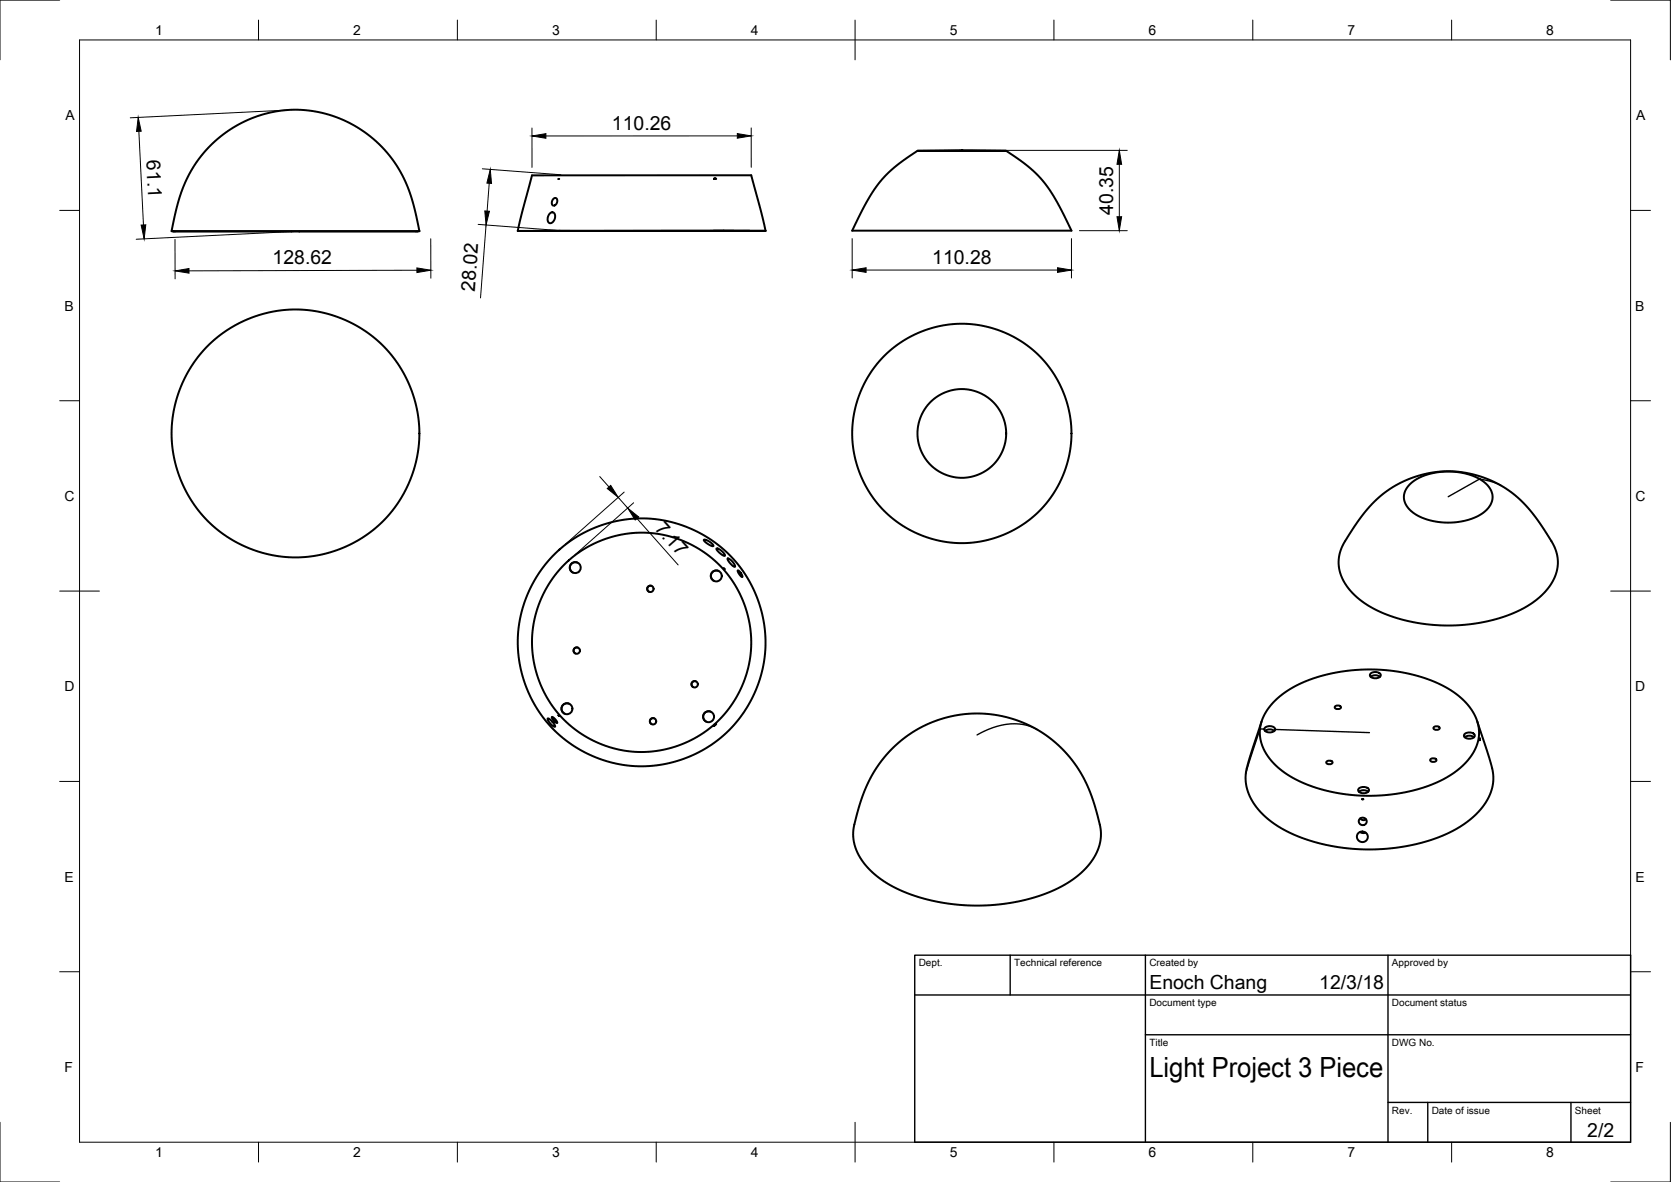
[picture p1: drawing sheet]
<svg xmlns="http://www.w3.org/2000/svg" width="420mm" height="297mm" viewBox="0 0 420 297" stroke-linecap="round" stroke-linejoin="round" font-family="sans-serif">
<g fill="none" stroke="#000" stroke-width=".5">
<path d="M230.7 37.9l-5.7 4-2 1.8-1.7 1.9-3.2 4.8-3.8 7.6h55.1l-3.8-7.6-3.2-4.8-1.8-1.9-2-1.8-5.6-4M230.7 37.9h22.3zM43.1 58.1h62.4zM43.1 58.1l1.7-7.4 2-5.3 2.7-4.8 3.5-4.2 2.3-2 2.4-1.7 2.6-1.6 2.7-1.2 2.6-1 2.8-.7 2.9-.5 3-.1 2.9 .1 2.9 .5 2.7 .7 2.8 1 2.7 1.2 2.4 1.5 2.5 1.7 2.2 2 3.6 4.2 1.5 2.4 1.3 2.5 2 5.4 1.7 7.3M130.2 58h62.3zM134.1 58h54.4zM138.2 58h2.7zM138.3 53.6l.4-.2h.4l.3 .3 .2 .6-.3 1.2-.9 .6-.5-.3-.2-.6 .1-.9zM139.2 50l.6-.2 .3 .6-.2 .8-.6 .5-.4-.2-.2-.5zM140.4 45h.2zM140.6 58h2.7zM179.3 58h2.8z"/>
<path d="M179.6 44.8l.5 .2h-.6zM181.8 58h2.7zM192.5 58l-3.6-14-25.3 .1h-29.8l-3.6 13.9M177 135.7h.5l.9 .4 .8 .7 .2 .4h-.5l-.9-.5-.8-.6zM180.2 137.9h.4l.8 .5 .7 .8 .2 .5-.5-.1-.8-.6-.7-.7zM345.4 126.3l2.9-2.6 3.4-2.1 3.6-1.6 3.9-1.1 3.8-.4h3.6l3.8 .7 3.8 1.3 3.8 1.9 3.3 2.3 3 3.1 3 3.8 3.1 4.9 1 2.4 .3 2.9-.2 1.6-.5 1.5-.9 1.8-1.4 1.8-1.8 1.8-2 1.5-2.2 1.2-2.7 1.3-3 1-3 .8-6.6 1h-6.5l-6.6-1-3.4-.9-2.8-1-4.6-2.3-1.9-1.4-1.6-1.5-1.3-1.6-1-1.7-.7-1.8-.4-1.7 .2-2.9 1.1-2.7 3.9-6.1zM354.5 121.7l2.4-1.6 3.2-1.2 3.8-.4 3.6 .3 3.4 1 2.6 1.6 .9 1.1 .6 1 .3 1-.1 1.1-.5 1.4-1.1 1.3-1.5 1.1-1.9 .9-2.3 .7-2.4 .3h-2.4l-2.4-.3-2.3-.6-2-.9-1.6-1.1-1.1-1.2-.6-1.4-.1-1.4 .5-1.4zM145.2 141.4a1.38 1.38 0 0 0-1.8 .7 1.38 1.38 0 0 0 .7 1.8M163.9 147.3a.8 .8 0 0 0-1.1 .4 .8 .8 0 0 0 .4 1M180.7 143.5a1.38 1.38 0 0 0-1.8 .7 1.38 1.38 0 0 0 .6 1.8M182 142.8l.2 .2zM182 142.8l.2 .2"/>
<path d="M183 140.4l.5 .1 .7 .6 .5 .8 .1 .5-.4-.1-.8-.7-.5-.8zM185.5 143.4l.8 .6 .3 1-.7-.7zM140.4 179.7l.2 .3zM143.1 176.9a1.38 1.38 0 0 0-1.8 .6 1.38 1.38 0 0 0 .7 1.9M145.3 162.8a.8 .8 0 0 0-1 .4 .8 .8 0 0 0 .4 1M175 171.2a.8 .8 0 0 0-1.1 .4 .8 .8 0 0 0 .4 1.1M178.7 178.9a1.38 1.38 0 0 0-1.8 .7 1.38 1.38 0 0 0 .7 1.8M320.5 176.2l2.7-2.3 3.1-1.8 3.8-1.6 4.3-1.2 4.5-.7 4.7-.4 4.7 .2 4.6 .6 4.4 1.1 3.9 1.5 3.5 1.8 2.7 2 2.2 2.4 1.5 2.6 .7 2.7-.1 2.7-.5 1.7-.8 1.7-1.1 1.6-1.5 1.6-1.7 1.4-2 1.4-4.7 2.2-5.4 1.6-6.2 .9h-6.1l-5.9-.7-5.6-1.5-4.8-2.1-2.1-1.2-1.8-1.4-1.6-1.5-1.2-1.6-1-1.7-.6-1.7-.3-1.8v-1.7l.4-1.7 .8-1.7 1-1.7zM335.6 177.6a.82 .82 0 0 1 .9-.4 .82 .82 0 0 1 .6 .7 .82 .82 0 0 1-.8 .3 .82 .82 0 0 1-.7-.6zM344.5 169.4a1.69 1.69 0 0 1 2.7 .3 1.58 1.58 0 0 1-2.8 0zM347 170.1a2 2 0 0 0-2.4 0M137.7 180.6l.4 .1 .8 .7 .5 .7 .2 .5-.5-.1-.7-.7-.6-.8z"/>
<path d="M138.8 180.2l.8 .6 .5 .9-.9-.6zM164.5 180.5a.8 .8 0 0 0-1 .4 .8 .8 0 0 0 .4 1.1M179.7 182.2l.4-.3-.6 .6zM180.1 181.9l-.6 .6M224.3 188.2l3.6-3.1 3.9-2.4 4.3-1.8 4.9-1.2 4.7-.4 4.6 .4 4.9 1.2 4.3 1.8 4 2.4 3.8 3.3 3 3.6 2.6 4.3 2.1 5.4 1.7 6.6 .1 1.5-.1 1.7-.5 1.6-.7 1.7-1.5 2.2-1.7 1.9-2.2 1.9-2.5 1.6-3 1.5-3.5 1.3-3.3 .9-3.9 .8-4.1 .5-3.7 .2-3.7-.1-3.7-.4-3.6-.6-3.8-1-3.2-1.1-3.3-1.4-4.2-2.7-1.8-1.6-1.5-1.7-1.2-1.8-.9-1.8-.5-1.8-.2-1.8 .2-2 .9-3.8 1.2-3.6 1.1-3 2.8-4.8 1.7-2.3zM318 183a1.67 1.67 0 0 1 2.6 .3 1.58 1.58 0 0 1-2.7-.1zM320.4 183.7a2 2 0 0 0-2.3 0M333.5 191.4a.82 .82 0 0 1 .9-.3 .82 .82 0 0 1 .6 .7 .82 .82 0 0 1-.8 .3 .82 .82 0 0 1-.7-.7zM341.6 198.3a1.69 1.69 0 0 1 2.6 .3 1.58 1.58 0 0 1-2.7 0zM344 199a2 2 0 0 0-2.3 0M359.7 190.8a.82 .82 0 0 1 .8-.3 .82 .82 0 0 1 .6 .7 .82 .82 0 0 1-.8 .3 .82 .82 0 0 1-.6-.7zM360.5 182.8a.82 .82 0 0 1 .8-.3 .82 .82 0 0 1 .7 .6 .82 .82 0 0 1-.9 .4 .82 .82 0 0 1-.6-.7z"/>
<path d="M368.2 184.6a1.69 1.69 0 0 1 2.6 .3 1.58 1.58 0 0 1-2.7 0zM370.6 185.3a2 2 0 0 0-2.3 0M371.4 181.3l3.3 9.9 .6 2.3 .2 1.7-.2 2.1-.5 2-1 2.1-1.4 1.9-2.3 2.2-2.7 2.1-3.2 1.8-3.3 1.3-4 1.2-4.2 .9-4.3 .5-4.1 .2-4-.2-4.4-.5-4.2-.9-3.9-1.2-3.6-1.5-3.2-1.8-2.7-2-2-2.1-1.4-1.9-1.1-2.3-.5-2.1-.1-2 .9-4 3.1-9.7M372.1 185.6v.4zM372.1 185.6l-.1 .2M342 209.1l.6 .2 .8-.1M342 205.7l.7 .4 .8-.2M342.5 200.8l.3 .1zM342.5 200.8l.3 .1"/>
<circle cx="74.3" cy="108.9" r="31.1"/>
<circle cx="241.8" cy="108.9" r="11.1"/>
<circle cx="241.9" cy="108.9" r="27.6"/>
<circle cx="144.6" cy="142.6" r="1.38"/>
<circle cx="163.5" cy="148" r=".8"/>
<circle cx="180.1" cy="144.7" r="1.38"/>
<circle cx="142.6" cy="178.1" r="1.38"/>
<circle cx="145" cy="163.5" r=".8"/>
<circle cx="161.3" cy="161.4" r="27.5"/>
<circle cx="161.3" cy="161.4" r="31.1"/>
<circle cx="174.7" cy="172" r=".8"/>
<circle cx="164.2" cy="181.3" r=".8"/>
<circle cx="178.2" cy="180.1" r="1.38"/>
<circle cx="342.6" cy="210.3" r="1.34"/>
<circle cx="342.6" cy="206.4" r=".97"/>
</g>
<g fill="none" stroke="#000" stroke-width=".35">
<path d="M377.5 122l-2.2-.9-3.3-.7-7.9 4.4M260.8 183.3l-1.6-.7-1.7-.5-1.8-.2h-1.9l-4 .9-4.1 1.9M317.9 183.2h-1.1l-3.6 11.3M320.6 183.3l23.7 .8M230 240h180v47h-180zM230 250h180M254 240v10M288 240v47M349 240v47M288 260h122M349 277h61M359 277v10"/>
<path d="M395 277v10"/>
</g>
<g fill="none" stroke="#000" stroke-width=".25">
<path d="M15 0h-15v15M20 10h390v277h-390zM65 5v5M115 5v5M165 5v5M215 5v10M265 5v5M315 5v5M365 5v5M405 0h15v15M34.9 33l1.2 23.5M72.3 27.7l-39.6 1.9"/>
<path d="M133.8 32.2v9.9M185.4 34.2h-48.1M188.9 32.1v9.9M243.8 37.8h39.6M15 52.9h5M73.8 58.2l-39.6 1.9M120.2 56.4l19.8 1.5M121.3 42.4l19.7 1.5M122.2 56.5l-1.4 18.4M123 46.1l-.5 6.9M214.3 60v9.9M269.4 60v9.9"/>
<path d="M271.4 58h12M281.4 41.3v13.2M410 52.9h5M44 60.2v9.9M104.8 67.9l-57.3 .2M108.3 60v9.9M217.8 67.9h48.1M15 100.7h5M150.8 119.8l2.3 2.6M410 100.7h5M155.4 125l2.4 2.7M156.9 123.7l-14.8 13.1"/>
<path d="M159.3 126.3l-14.8 13.2M160.1 130.3l10.4 11.7M15 148.5h10M405 148.5h10M15 196.4h5M410 196.4h5M15 244.2h5M410 244.2h5M0 282v15h15M65 287v5M115 287v5M165 287v5"/>
<path d="M215 282v10M265 287v5M315 287v5M365 287v5M420 282v15h-15"/>
</g>
<g fill="#000" stroke="#000" stroke-width=".25">
<path d="M34.7 29.5l.8 3.5h-1.2zM133.8 34.2l3.5-.6v1.2zM185.4 33.6l3.5 .5-3.5 .6zM35.5 56.6l1.2-.1-.5 3.5zM121.9 53l1.2 .1-.9 3.4zM123.3 42.6l.3 3.5-1.2-.1zM281.4 37.8l.6 3.5h-1.1zM280.9 54.5h1.1l-.6 3.5zM44 68.1l3.5-.6v1.1zM104.8 67.3l3.5 .6-3.5 .6zM214.3 67.9l3.5-.6v1.1zM265.9 67.3l3.5 .6-3.5 .5z"/>
<path d="M152.7 122.8l.9-.8 1.8 3zM157.8 127.7l2.8 2.2-.9 .8z"/>
</g>
<text font-size="7" x="289" y="270.5">Light Project 3 Piece</text>
<g font-size="4.9">
<text x="153.9" y="32.6">110.26</text>
<text x="36.8" y="40.3" transform="rotate(87 36.8 40.3)">61.1</text>
<text x="279.9" y="53.9" transform="rotate(-90 279.9 53.9)">40.35</text>
<text x="68.6" y="66.5">128.62</text>
<text x="234.4" y="66.3">110.28</text>
<text x="119.4" y="73.4" transform="rotate(-86 119.4 73.4)">28.02</text>
<text x="164.5" y="132.9" transform="rotate(48 164.5 132.9)">7.17</text>
<text x="289" y="248.5">Enoch Chang</text>
<text x="331.7" y="248.5">12/3/18</text>
<text x="399.1" y="285.6">2/2</text>
</g>
<g font-size="3.5">
<text x="39" y="8.8">1</text>
<text x="88.8" y="8.8">2</text>
<text x="138.8" y="8.8">3</text>
<text x="188.7" y="8.8">4</text>
<text x="238.8" y="8.8">5</text>
<text x="288.7" y="8.8">6</text>
<text x="338.8" y="8.8">7</text>
<text x="388.8" y="8.8">8</text>
<text x="16.4" y="30.2">A</text>
<text x="411.4" y="30.2">A</text>
<text x="16.2" y="78">B</text>
<text x="411.2" y="78">B</text>
<text x="16.2" y="125.9">C</text>
<text x="411.2" y="125.9">C</text>
<text x="16.2" y="173.7">D</text>
<text x="411.2" y="173.7">D</text>
<text x="16.2" y="221.5">E</text>
<text x="411.2" y="221.5">E</text>
<text x="16.2" y="269.4">F</text>
<text x="411.2" y="269.4">F</text>
<text x="39" y="290.8">1</text>
<text x="88.8" y="290.8">2</text>
<text x="138.8" y="290.8">3</text>
<text x="188.7" y="290.8">4</text>
<text x="238.8" y="290.8">5</text>
<text x="288.7" y="290.8">6</text>
<text x="338.8" y="290.8">7</text>
<text x="388.8" y="290.8">8</text>
</g>
<g font-size="2.5">
<text x="231" y="242.8">Dept.</text>
<text x="255" y="242.8">Technical reference</text>
<text x="289" y="242.8">Created by</text>
<text x="350" y="242.8">Approved by</text>
<text x="289" y="252.8">Document type</text>
<text x="350" y="252.8">Document status</text>
<text x="289" y="262.8">Title</text>
<text x="350" y="262.8">DWG No.</text>
<text x="350" y="279.8">Rev.</text>
<text x="360" y="279.8">Date of issue</text>
<text x="396" y="279.8">Sheet</text>
</g>
</svg>
